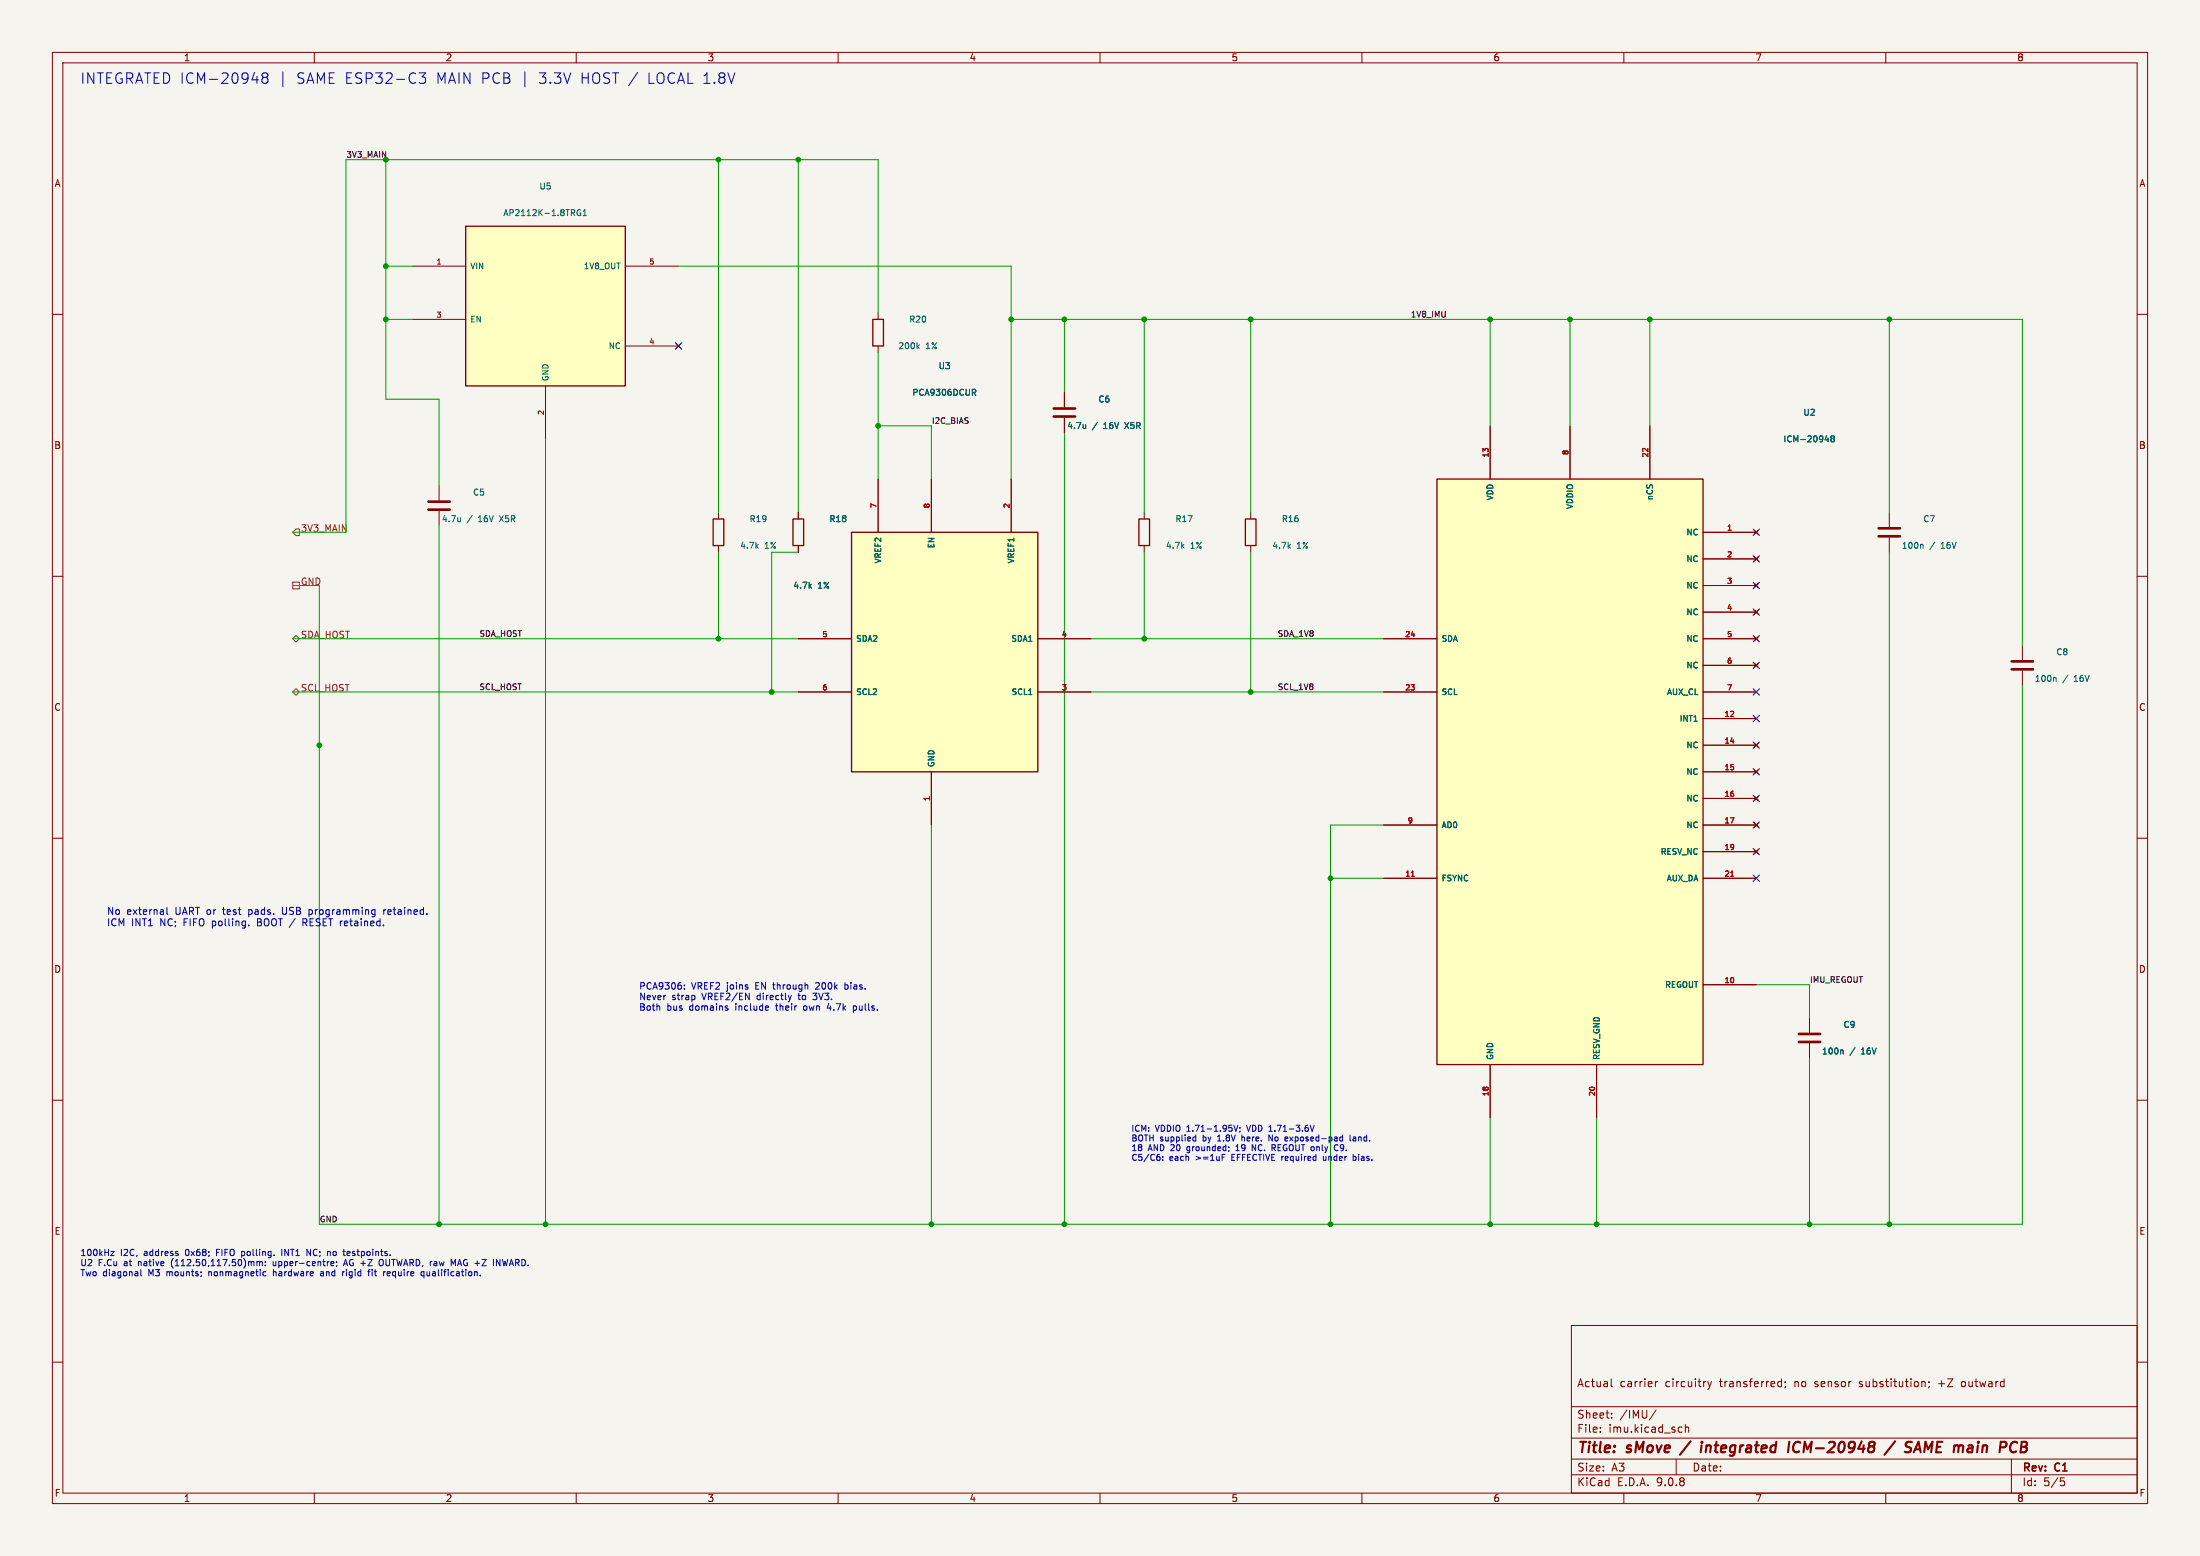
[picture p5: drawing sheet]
(kicad_sch
 (version 20250114)
 (generator "eeschema")
 (paper "A3")
 (title_block
  (title "sMove / integrated ICM-20948 / SAME main PCB")
  (rev "C1")
  (comment 1 "Actual carrier circuitry transferred; no sensor substitution; +Z outward"))
 (lib_symbols
  (symbol "Device:R"
   (pin_numbers (hide yes))
   (pin_names
    (offset 0)) (exclude_from_sim no) (in_bom yes) (on_board yes)
   (property "Reference" "R" (at 2.032 0 90) (effects (font (size 1.27 1.27))))
   (property "Value" "R" (at 0 0 90) (effects (font (size 1.27 1.27))))
   (property "Footprint" "" (at -1.778 0 90) (effects (font (size 1.27 1.27)) (hide yes)))
   (property "Datasheet" "~" (at 0 0 0) (effects (font (size 1.27 1.27)) (hide yes)))
   (property "Description" "Resistor" (at 0 0 0) (effects (font (size 1.27 1.27)) (hide yes)))
   (symbol "R_0_1"
    (rectangle (start -1.016 -2.54) (end 1.016 2.54) (stroke (width 0.254) (type default)) (fill (type none))))
   (symbol "R_1_1"
    (pin passive line (at 0 3.81 270) (length 1.27) (name "~" (effects (font (size 1.27 1.27)))) (number "1" (effects (font (size 1.27 1.27)))))
    (pin passive line (at 0 -3.81 90) (length 1.27) (name "~" (effects (font (size 1.27 1.27)))) (number "2" (effects (font (size 1.27 1.27))))))
   (embedded_fonts no))
  (symbol "Device:C"
   (pin_numbers (hide yes))
   (pin_names
    (offset 0.254)) (exclude_from_sim no) (in_bom yes) (on_board yes)
   (property "Reference" "C" (at 0.635 2.54 0) (effects (font (size 1.27 1.27)) (justify left)))
   (property "Value" "C" (at 0.635 -2.54 0) (effects (font (size 1.27 1.27)) (justify left)))
   (property "Footprint" "" (at 0.9652 -3.81 0) (effects (font (size 1.27 1.27)) (hide yes)))
   (property "Datasheet" "~" (at 0 0 0) (effects (font (size 1.27 1.27)) (hide yes)))
   (property "Description" "Unpolarized capacitor" (at 0 0 0) (effects (font (size 1.27 1.27)) (hide yes)))
   (symbol "C_0_1"
    (polyline (pts (xy -2.032 0.762) (xy 2.032 0.762)) (stroke (width 0.508) (type default)) (fill (type none)))
    (polyline (pts (xy -2.032 -0.762) (xy 2.032 -0.762)) (stroke (width 0.508) (type default)) (fill (type none))))
   (symbol "C_1_1"
    (pin passive line (at 0 3.81 270) (length 2.794) (name "~" (effects (font (size 1.27 1.27)))) (number "1" (effects (font (size 1.27 1.27)))))
    (pin passive line (at 0 -3.81 90) (length 2.794) (name "~" (effects (font (size 1.27 1.27)))) (number "2" (effects (font (size 1.27 1.27))))))
   (embedded_fonts no))
  (symbol "power:PWR_FLAG"
   (power)
   (pin_numbers (hide yes))
   (pin_names
    (offset 0) (hide yes)) (exclude_from_sim no) (in_bom yes) (on_board yes)
   (property "Reference" "#FLG" (at 0 1.905 0) (effects (font (size 1.27 1.27)) (hide yes)))
   (property "Value" "PWR_FLAG" (at 0 3.81 0) (effects (font (size 1.27 1.27))))
   (property "Footprint" "" (at 0 0 0) (effects (font (size 1.27 1.27)) (hide yes)))
   (property "Datasheet" "~" (at 0 0 0) (effects (font (size 1.27 1.27)) (hide yes)))
   (property "Description" "Special symbol for telling ERC where power comes from" (at 0 0 0) (effects (font (size 1.27 1.27)) (hide yes)))
   (symbol "PWR_FLAG_0_0"
    (pin power_out line (at 0 0 90) (length 0) (name "~" (effects (font (size 1.27 1.27)))) (number "1" (effects (font (size 1.27 1.27))))))
   (symbol "PWR_FLAG_0_1"
    (polyline (pts (xy 0 0) (xy 0 1.27) (xy -1.016 1.905) (xy 0 2.54) (xy 1.016 1.905) (xy 0 1.27)) (stroke (width 0) (type default)) (fill (type none))))
   (embedded_fonts no))
  (symbol "imu:PH4_S4B_SM4"
   (pin_names
    (offset 0.8)) (in_bom yes) (on_board yes)
   (property "Reference" "J" (at 0.0 0.0 0) (effects (font (size 1.15 1.15))))
   (property "Value" "S4B-PH-SM4-TB(LF)(SN)" (at 0.0 0.0 0) (effects (font (size 1.15 1.15))))
   (property "Footprint" "imu:JST_PH_S4B-PH-SM4-TB_1x04-1MP_P2.00mm_Horizontal" (at 0.0 0.0 0) (effects (font (size 1.15 1.15)) (hide yes)))
   (symbol "PH4_S4B_SM4_0_1"
    (rectangle (start -10.16 27.94) (end 10.16 -27.94) (stroke (width .254) (type default)) (fill (type background))))
   (symbol "PH4_S4B_SM4_1_1"
    (pin passive line (at 15.24 20.32 180) (length 5.08) (name "3V3" (effects (font (size 1.1 1.1)))) (number "1" (effects (font (size 1.0 1.0)))))
    (pin passive line (at 15.24 10.16 180) (length 5.08) (name "GND" (effects (font (size 1.1 1.1)))) (number "2" (effects (font (size 1.0 1.0)))))
    (pin passive line (at 15.24 0.0 180) (length 5.08) (name "SDA" (effects (font (size 1.1 1.1)))) (number "3" (effects (font (size 1.0 1.0)))))
    (pin passive line (at 15.24 -10.16 180) (length 5.08) (name "SCL" (effects (font (size 1.1 1.1)))) (number "4" (effects (font (size 1.0 1.0)))))
    (pin passive line (at 15.24 -20.32 180) (length 5.08) (name "SHIELD" (effects (font (size 1.1 1.1)))) (number "MP" (effects (font (size 1.0 1.0)))))))
  (symbol "imu:AP2112K_1V8"
   (pin_names
    (offset 0.8)) (in_bom yes) (on_board yes)
   (property "Reference" "U" (at 0.0 0.0 0) (effects (font (size 1.15 1.15))))
   (property "Value" "AP2112K-1.8TRG1" (at 0.0 0.0 0) (effects (font (size 1.15 1.15))))
   (property "Footprint" "imu:SOT-23-5" (at 0.0 0.0 0) (effects (font (size 1.15 1.15)) (hide yes)))
   (symbol "AP2112K_1V8_0_1"
    (rectangle (start -15.24 17.78) (end 15.24 -12.7) (stroke (width .254) (type default)) (fill (type background))))
   (symbol "AP2112K_1V8_1_1"
    (pin power_in line (at -25.4 10.16 0) (length 10.16) (name "VIN" (effects (font (size 1.1 1.1)))) (number "1" (effects (font (size 1.0 1.0)))))
    (pin input line (at -25.4 0.0 0) (length 10.16) (name "EN" (effects (font (size 1.1 1.1)))) (number "3" (effects (font (size 1.0 1.0)))))
    (pin power_out line (at 25.4 10.16 180) (length 10.16) (name "1V8_OUT" (effects (font (size 1.1 1.1)))) (number "5" (effects (font (size 1.0 1.0)))))
    (pin power_in line (at 0.0 -22.86 90) (length 10.16) (name "GND" (effects (font (size 1.1 1.1)))) (number "2" (effects (font (size 1.0 1.0)))))
    (pin no_connect line (at 25.4 -5.08 180) (length 10.16) (name "NC" (effects (font (size 1.1 1.1)))) (number "4" (effects (font (size 1.0 1.0)))))))
  (symbol "imu:PCA9306DCU"
   (pin_names
    (offset 0.8)) (in_bom yes) (on_board yes)
   (property "Reference" "U" (at 0.0 0.0 0) (effects (font (size 1.15 1.15))))
   (property "Value" "PCA9306DCUR" (at 0.0 0.0 0) (effects (font (size 1.15 1.15))))
   (property "Footprint" "imu:PCA9306_DCU0008A" (at 0.0 0.0 0) (effects (font (size 1.15 1.15)) (hide yes)))
   (symbol "PCA9306DCU_0_1"
    (rectangle (start -17.78 22.86) (end 17.78 -22.86) (stroke (width .254) (type default)) (fill (type background))))
   (symbol "PCA9306DCU_1_1"
    (pin power_in line (at -2.54 -33.02 90) (length 10.16) (name "GND" (effects (font (size 1.1 1.1)))) (number "1" (effects (font (size 1.0 1.0)))))
    (pin input line (at 12.7 33.02 270) (length 10.16) (name "VREF1" (effects (font (size 1.1 1.1)))) (number "2" (effects (font (size 1.0 1.0)))))
    (pin bidirectional line (at 27.94 -7.62 180) (length 10.16) (name "SCL1" (effects (font (size 1.1 1.1)))) (number "3" (effects (font (size 1.0 1.0)))))
    (pin bidirectional line (at 27.94 2.54 180) (length 10.16) (name "SDA1" (effects (font (size 1.1 1.1)))) (number "4" (effects (font (size 1.0 1.0)))))
    (pin bidirectional line (at -27.94 2.54 0) (length 10.16) (name "SDA2" (effects (font (size 1.1 1.1)))) (number "5" (effects (font (size 1.0 1.0)))))
    (pin bidirectional line (at -27.94 -7.62 0) (length 10.16) (name "SCL2" (effects (font (size 1.1 1.1)))) (number "6" (effects (font (size 1.0 1.0)))))
    (pin input line (at -12.7 33.02 270) (length 10.16) (name "VREF2" (effects (font (size 1.1 1.1)))) (number "7" (effects (font (size 1.0 1.0)))))
    (pin input line (at -2.54 33.02 270) (length 10.16) (name "EN" (effects (font (size 1.1 1.1)))) (number "8" (effects (font (size 1.0 1.0)))))))
  (symbol "imu:ICM20948_verified"
   (pin_names
    (offset 0.8)) (in_bom yes) (on_board yes)
   (property "Reference" "U" (at 0.0 0.0 0) (effects (font (size 1.15 1.15))))
   (property "Value" "ICM-20948" (at 0.0 0.0 0) (effects (font (size 1.15 1.15))))
   (property "Footprint" "imu:InvenSense_QFN-24_3x3mm_P0.4mm" (at 0.0 0.0 0) (effects (font (size 1.15 1.15)) (hide yes)))
   (symbol "ICM20948_verified_0_1"
    (rectangle (start -25.4 50.8) (end 25.4 -60.96) (stroke (width .254) (type default)) (fill (type background))))
   (symbol "ICM20948_verified_1_1"
    (pin power_in line (at 0.0 60.96 270) (length 10.16) (name "VDDIO" (effects (font (size 1.1 1.1)))) (number "8" (effects (font (size 1.0 1.0)))))
    (pin power_in line (at -15.24 60.96 270) (length 10.16) (name "VDD" (effects (font (size 1.1 1.1)))) (number "13" (effects (font (size 1.0 1.0)))))
    (pin input line (at 15.24 60.96 270) (length 10.16) (name "nCS" (effects (font (size 1.1 1.1)))) (number "22" (effects (font (size 1.0 1.0)))))
    (pin input line (at -35.56 10.16 0) (length 10.16) (name "SCL" (effects (font (size 1.1 1.1)))) (number "23" (effects (font (size 1.0 1.0)))))
    (pin bidirectional line (at -35.56 20.32 0) (length 10.16) (name "SDA" (effects (font (size 1.1 1.1)))) (number "24" (effects (font (size 1.0 1.0)))))
    (pin input line (at -35.56 -15.24 0) (length 10.16) (name "AD0" (effects (font (size 1.1 1.1)))) (number "9" (effects (font (size 1.0 1.0)))))
    (pin input line (at -35.56 -25.4 0) (length 10.16) (name "FSYNC" (effects (font (size 1.1 1.1)))) (number "11" (effects (font (size 1.0 1.0)))))
    (pin power_in line (at -15.24 -71.12 90) (length 10.16) (name "GND" (effects (font (size 1.1 1.1)))) (number "18" (effects (font (size 1.0 1.0)))))
    (pin power_in line (at 5.08 -71.12 90) (length 10.16) (name "RESV_GND" (effects (font (size 1.1 1.1)))) (number "20" (effects (font (size 1.0 1.0)))))
    (pin power_out line (at 35.56 -45.72 180) (length 10.16) (name "REGOUT" (effects (font (size 1.1 1.1)))) (number "10" (effects (font (size 1.0 1.0)))))
    (pin no_connect line (at 35.56 40.64 180) (length 10.16) (name "NC" (effects (font (size 1.1 1.1)))) (number "1" (effects (font (size 1.0 1.0)))))
    (pin no_connect line (at 35.56 35.56 180) (length 10.16) (name "NC" (effects (font (size 1.1 1.1)))) (number "2" (effects (font (size 1.0 1.0)))))
    (pin no_connect line (at 35.56 30.48 180) (length 10.16) (name "NC" (effects (font (size 1.1 1.1)))) (number "3" (effects (font (size 1.0 1.0)))))
    (pin no_connect line (at 35.56 25.4 180) (length 10.16) (name "NC" (effects (font (size 1.1 1.1)))) (number "4" (effects (font (size 1.0 1.0)))))
    (pin no_connect line (at 35.56 20.32 180) (length 10.16) (name "NC" (effects (font (size 1.1 1.1)))) (number "5" (effects (font (size 1.0 1.0)))))
    (pin no_connect line (at 35.56 15.24 180) (length 10.16) (name "NC" (effects (font (size 1.1 1.1)))) (number "6" (effects (font (size 1.0 1.0)))))
    (pin output line (at 35.56 10.16 180) (length 10.16) (name "AUX_CL" (effects (font (size 1.1 1.1)))) (number "7" (effects (font (size 1.0 1.0)))))
    (pin output line (at 35.56 5.08 180) (length 10.16) (name "INT1" (effects (font (size 1.1 1.1)))) (number "12" (effects (font (size 1.0 1.0)))))
    (pin no_connect line (at 35.56 0.0 180) (length 10.16) (name "NC" (effects (font (size 1.1 1.1)))) (number "14" (effects (font (size 1.0 1.0)))))
    (pin no_connect line (at 35.56 -5.08 180) (length 10.16) (name "NC" (effects (font (size 1.1 1.1)))) (number "15" (effects (font (size 1.0 1.0)))))
    (pin no_connect line (at 35.56 -10.16 180) (length 10.16) (name "NC" (effects (font (size 1.1 1.1)))) (number "16" (effects (font (size 1.0 1.0)))))
    (pin no_connect line (at 35.56 -15.24 180) (length 10.16) (name "NC" (effects (font (size 1.1 1.1)))) (number "17" (effects (font (size 1.0 1.0)))))
    (pin no_connect line (at 35.56 -20.32 180) (length 10.16) (name "RESV_NC" (effects (font (size 1.1 1.1)))) (number "19" (effects (font (size 1.0 1.0)))))
    (pin bidirectional line (at 35.56 -25.4 180) (length 10.16) (name "AUX_DA" (effects (font (size 1.1 1.1)))) (number "21" (effects (font (size 1.0 1.0))))))))
 (symbol
  (lib_id "Device:C") (at 83.82 96.52 0) (unit 1) (in_bom yes) (on_board yes) (dnp no)
  (property "Reference" "C5" (at 91.44 93.98 0) (effects (font (size 1.15 1.15))))
  (property "Value" "4.7u / 16V X5R" (at 91.44 99.06 0) (effects (font (size 1.15 1.15))))
  (property "Footprint" "imu:C_0603_1608Metric" (at 83.82 96.52 0) (effects (font (size 1.15 1.15)) (hide yes)))
  (property "MPN" "CL10A475KO8NNNC" (at 83.82 96.52 0) (effects (font (size 1.15 1.15)) (hide yes)))
  (property "LCSC" "C19666" (at 83.82 96.52 0) (effects (font (size 1.15 1.15)) (hide yes)))
  (property "Manufacturer" "Samsung Electro-Mechanics" (at 83.82 96.52 0) (effects (font (size 1.15 1.15)) (hide yes))) (pin "1") (pin "2"))
 (symbol
  (lib_id "Device:C") (at 203.2 78.74 0) (unit 1) (in_bom yes) (on_board yes) (dnp no)
  (property "Reference" "C6" (at 210.82 76.2 0) (effects (font (size 1.15 1.15))))
  (property "Value" "4.7u / 16V X5R" (at 210.82 81.28 0) (effects (font (size 1.15 1.15))))
  (property "Footprint" "imu:C_0603_1608Metric" (at 203.2 78.74 0) (effects (font (size 1.15 1.15)) (hide yes)))
  (property "MPN" "CL10A475KO8NNNC" (at 203.2 78.74 0) (effects (font (size 1.15 1.15)) (hide yes)))
  (property "LCSC" "C19666" (at 203.2 78.74 0) (effects (font (size 1.15 1.15)) (hide yes)))
  (property "Manufacturer" "Samsung Electro-Mechanics" (at 203.2 78.74 0) (effects (font (size 1.15 1.15)) (hide yes))) (pin "1") (pin "2"))
 (symbol
  (lib_id "Device:C") (at 360.68 101.6 0) (unit 1) (in_bom yes) (on_board yes) (dnp no)
  (property "Reference" "C7" (at 368.3 99.06 0) (effects (font (size 1.15 1.15))))
  (property "Value" "100n / 16V" (at 368.3 104.14 0) (effects (font (size 1.15 1.15))))
  (property "Footprint" "imu:C_0402_1005Metric" (at 360.68 101.6 0) (effects (font (size 1.15 1.15)) (hide yes)))
  (property "MPN" "CL05B104KO5NNNC" (at 360.68 101.6 0) (effects (font (size 1.15 1.15)) (hide yes)))
  (property "LCSC" "C1525" (at 360.68 101.6 0) (effects (font (size 1.15 1.15)) (hide yes)))
  (property "Manufacturer" "Samsung Electro-Mechanics" (at 360.68 101.6 0) (effects (font (size 1.15 1.15)) (hide yes))) (pin "1") (pin "2"))
 (symbol
  (lib_id "Device:C") (at 386.08 127.0 0) (unit 1) (in_bom yes) (on_board yes) (dnp no)
  (property "Reference" "C8" (at 393.7 124.46 0) (effects (font (size 1.15 1.15))))
  (property "Value" "100n / 16V" (at 393.7 129.54 0) (effects (font (size 1.15 1.15))))
  (property "Footprint" "imu:C_0402_1005Metric" (at 386.08 127.0 0) (effects (font (size 1.15 1.15)) (hide yes)))
  (property "MPN" "CL05B104KO5NNNC" (at 386.08 127.0 0) (effects (font (size 1.15 1.15)) (hide yes)))
  (property "LCSC" "C1525" (at 386.08 127.0 0) (effects (font (size 1.15 1.15)) (hide yes)))
  (property "Manufacturer" "Samsung Electro-Mechanics" (at 386.08 127.0 0) (effects (font (size 1.15 1.15)) (hide yes))) (pin "1") (pin "2"))
 (symbol
  (lib_id "Device:C") (at 345.44 198.12 0) (unit 1) (in_bom yes) (on_board yes) (dnp no)
  (property "Reference" "C9" (at 353.06 195.58 0) (effects (font (size 1.15 1.15))))
  (property "Value" "100n / 16V" (at 353.06 200.66 0) (effects (font (size 1.15 1.15))))
  (property "Footprint" "imu:C_0402_1005Metric" (at 345.44 198.12 0) (effects (font (size 1.15 1.15)) (hide yes)))
  (property "MPN" "CL05B104KO5NNNC" (at 345.44 198.12 0) (effects (font (size 1.15 1.15)) (hide yes)))
  (property "LCSC" "C1525" (at 345.44 198.12 0) (effects (font (size 1.15 1.15)) (hide yes)))
  (property "Manufacturer" "Samsung Electro-Mechanics" (at 345.44 198.12 0) (effects (font (size 1.15 1.15)) (hide yes))) (pin "1") (pin "2"))
 (symbol
  (lib_id "Device:R") (at 238.76 101.6 0) (unit 1) (in_bom yes) (on_board yes) (dnp no)
  (property "Reference" "R16" (at 246.38 99.06 0) (effects (font (size 1.15 1.15))))
  (property "Value" "4.7k 1%" (at 246.38 104.14 0) (effects (font (size 1.15 1.15))))
  (property "Footprint" "imu:R_0402_1005Metric" (at 238.76 101.6 0) (effects (font (size 1.15 1.15)) (hide yes)))
  (property "MPN" "0402WGF4701TCE" (at 238.76 101.6 0) (effects (font (size 1.15 1.15)) (hide yes)))
  (property "LCSC" "C25900" (at 238.76 101.6 0) (effects (font (size 1.15 1.15)) (hide yes)))
  (property "Manufacturer" "UNI-ROYAL(Uniroyal Elec)" (at 238.76 101.6 0) (effects (font (size 1.15 1.15)) (hide yes))) (pin "1") (pin "2"))
 (symbol
  (lib_id "Device:R") (at 218.44 101.6 0) (unit 1) (in_bom yes) (on_board yes) (dnp no)
  (property "Reference" "R17" (at 226.06 99.06 0) (effects (font (size 1.15 1.15))))
  (property "Value" "4.7k 1%" (at 226.06 104.14 0) (effects (font (size 1.15 1.15))))
  (property "Footprint" "imu:R_0402_1005Metric" (at 218.44 101.6 0) (effects (font (size 1.15 1.15)) (hide yes)))
  (property "MPN" "0402WGF4701TCE" (at 218.44 101.6 0) (effects (font (size 1.15 1.15)) (hide yes)))
  (property "LCSC" "C25900" (at 218.44 101.6 0) (effects (font (size 1.15 1.15)) (hide yes)))
  (property "Manufacturer" "UNI-ROYAL(Uniroyal Elec)" (at 218.44 101.6 0) (effects (font (size 1.15 1.15)) (hide yes))) (pin "1") (pin "2"))
 (symbol
  (lib_id "Device:R") (at 152.4 101.6 0) (unit 1) (in_bom yes) (on_board yes) (dnp no)
  (property "Reference" "R18" (at 160.02 99.06 0) (effects (font (size 1.15 1.15))))
  (property "Value" "4.7k 1%" (at 154.94 111.76 0) (effects (font (size 1.15 1.15))))
  (property "Footprint" "imu:R_0402_1005Metric" (at 152.4 101.6 0) (effects (font (size 1.15 1.15)) (hide yes)))
  (property "MPN" "0402WGF4701TCE" (at 152.4 101.6 0) (effects (font (size 1.15 1.15)) (hide yes)))
  (property "LCSC" "C25900" (at 152.4 101.6 0) (effects (font (size 1.15 1.15)) (hide yes)))
  (property "Manufacturer" "UNI-ROYAL(Uniroyal Elec)" (at 152.4 101.6 0) (effects (font (size 1.15 1.15)) (hide yes))) (pin "1") (pin "2"))
 (symbol
  (lib_id "Device:R") (at 137.16 101.6 0) (unit 1) (in_bom yes) (on_board yes) (dnp no)
  (property "Reference" "R19" (at 144.78 99.06 0) (effects (font (size 1.15 1.15))))
  (property "Value" "4.7k 1%" (at 144.78 104.14 0) (effects (font (size 1.15 1.15))))
  (property "Footprint" "imu:R_0402_1005Metric" (at 137.16 101.6 0) (effects (font (size 1.15 1.15)) (hide yes)))
  (property "MPN" "0402WGF4701TCE" (at 137.16 101.6 0) (effects (font (size 1.15 1.15)) (hide yes)))
  (property "LCSC" "C25900" (at 137.16 101.6 0) (effects (font (size 1.15 1.15)) (hide yes)))
  (property "Manufacturer" "UNI-ROYAL(Uniroyal Elec)" (at 137.16 101.6 0) (effects (font (size 1.15 1.15)) (hide yes))) (pin "1") (pin "2"))
 (symbol
  (lib_id "Device:R") (at 167.64 63.5 0) (unit 1) (in_bom yes) (on_board yes) (dnp no)
  (property "Reference" "R20" (at 175.26 60.96 0) (effects (font (size 1.15 1.15))))
  (property "Value" "200k 1%" (at 175.26 66.04 0) (effects (font (size 1.15 1.15))))
  (property "Footprint" "imu:R_0402_1005Metric" (at 167.64 63.5 0) (effects (font (size 1.15 1.15)) (hide yes)))
  (property "MPN" "0402WGF2003TCE" (at 167.64 63.5 0) (effects (font (size 1.15 1.15)) (hide yes)))
  (property "LCSC" "C25764" (at 167.64 63.5 0) (effects (font (size 1.15 1.15)) (hide yes)))
  (property "Manufacturer" "UNI-ROYAL(Uniroyal Elec)" (at 167.64 63.5 0) (effects (font (size 1.15 1.15)) (hide yes))) (pin "1") (pin "2"))
 (symbol
  (lib_id "imu:ICM20948_verified") (at 299.72 142.24 0) (unit 1) (in_bom yes) (on_board yes) (dnp no)
  (property "Reference" "U2" (at 345.44 78.74 0) (effects (font (size 1.15 1.15))))
  (property "Value" "ICM-20948" (at 345.44 83.82 0) (effects (font (size 1.15 1.15))))
  (property "Footprint" "imu:InvenSense_QFN-24_3x3mm_P0.4mm" (at 299.72 142.24 0) (effects (font (size 1.15 1.15)) (hide yes)))
  (property "MPN" "ICM-20948" (at 299.72 142.24 0) (effects (font (size 1.15 1.15)) (hide yes)))
  (property "LCSC" "C726001" (at 299.72 142.24 0) (effects (font (size 1.15 1.15)) (hide yes)))
  (property "Manufacturer" "TDK InvenSense" (at 299.72 142.24 0) (effects (font (size 1.15 1.15)) (hide yes))) (pin "8") (pin "13") (pin "22") (pin "23") (pin "24") (pin "9") (pin "11") (pin "18") (pin "20") (pin "10") (pin "1") (pin "2") (pin "3") (pin "4") (pin "5") (pin "6") (pin "7") (pin "12") (pin "14") (pin "15") (pin "16") (pin "17") (pin "19") (pin "21"))
 (no_connect (at 335.28 101.6))
 (no_connect (at 335.28 106.68))
 (no_connect (at 335.28 111.76))
 (no_connect (at 335.28 116.84))
 (no_connect (at 335.28 121.92))
 (no_connect (at 335.28 127.0))
 (no_connect (at 335.28 132.08))
 (no_connect (at 335.28 142.24))
 (no_connect (at 335.28 147.32))
 (no_connect (at 335.28 152.4))
 (no_connect (at 335.28 157.48))
 (no_connect (at 335.28 162.56))
 (no_connect (at 335.28 167.64))
 (symbol
  (lib_id "imu:PCA9306DCU") (at 180.34 124.46 0) (unit 1) (in_bom yes) (on_board yes) (dnp no)
  (property "Reference" "U3" (at 180.34 69.85 0) (effects (font (size 1.15 1.15))))
  (property "Value" "PCA9306DCUR" (at 180.34 74.93 0) (effects (font (size 1.15 1.15))))
  (property "Footprint" "imu:PCA9306_DCU0008A" (at 180.34 124.46 0) (effects (font (size 1.15 1.15)) (hide yes)))
  (property "MPN" "PCA9306DCUR" (at 180.34 124.46 0) (effects (font (size 1.15 1.15)) (hide yes)))
  (property "LCSC" "C33196" (at 180.34 124.46 0) (effects (font (size 1.15 1.15)) (hide yes)))
  (property "Manufacturer" "Texas Instruments" (at 180.34 124.46 0) (effects (font (size 1.15 1.15)) (hide yes))) (pin "1") (pin "2") (pin "3") (pin "4") (pin "5") (pin "6") (pin "7") (pin "8"))
 (symbol
  (lib_id "imu:AP2112K_1V8") (at 104.14 60.96 0) (unit 1) (in_bom yes) (on_board yes) (dnp no)
  (property "Reference" "U5" (at 104.14 35.56 0) (effects (font (size 1.15 1.15))))
  (property "Value" "AP2112K-1.8TRG1" (at 104.14 40.64 0) (effects (font (size 1.15 1.15))))
  (property "Footprint" "imu:SOT-23-5" (at 104.14 60.96 0) (effects (font (size 1.15 1.15)) (hide yes)))
  (property "MPN" "AP2112K-1.8TRG1" (at 104.14 60.96 0) (effects (font (size 1.15 1.15)) (hide yes)))
  (property "LCSC" "C176944" (at 104.14 60.96 0) (effects (font (size 1.15 1.15)) (hide yes)))
  (property "Manufacturer" "Diodes Incorporated" (at 104.14 60.96 0) (effects (font (size 1.15 1.15)) (hide yes))) (pin "1") (pin "3") (pin "5") (pin "2") (pin "4"))
 (no_connect (at 129.54 66.04))
 (wire (pts (xy 129.54 50.8) (xy 193.04 50.8)) (stroke (width 0) (type default)))
 (wire (pts (xy 193.04 50.8) (xy 193.04 60.96)) (stroke (width 0) (type default)))
 (wire (pts (xy 193.04 60.96) (xy 193.04 91.44)) (stroke (width 0) (type default)))
 (wire (pts (xy 193.04 60.96) (xy 203.2 60.96)) (stroke (width 0) (type default)))
 (wire (pts (xy 203.2 60.96) (xy 203.2 74.93)) (stroke (width 0) (type default)))
 (wire (pts (xy 203.2 60.96) (xy 218.44 60.96)) (stroke (width 0) (type default)))
 (wire (pts (xy 218.44 60.96) (xy 218.44 97.79)) (stroke (width 0) (type default)))
 (wire (pts (xy 218.44 60.96) (xy 238.76 60.96)) (stroke (width 0) (type default)))
 (wire (pts (xy 238.76 60.96) (xy 238.76 97.79)) (stroke (width 0) (type default)))
 (wire (pts (xy 238.76 60.96) (xy 284.48 60.96)) (stroke (width 0) (type default)))
 (wire (pts (xy 284.48 60.96) (xy 284.48 81.28)) (stroke (width 0) (type default)))
 (wire (pts (xy 284.48 60.96) (xy 299.72 60.96)) (stroke (width 0) (type default)))
 (wire (pts (xy 299.72 60.96) (xy 299.72 81.28)) (stroke (width 0) (type default)))
 (wire (pts (xy 299.72 60.96) (xy 314.96 60.96)) (stroke (width 0) (type default)))
 (wire (pts (xy 314.96 60.96) (xy 314.96 81.28)) (stroke (width 0) (type default)))
 (wire (pts (xy 314.96 60.96) (xy 360.68 60.96)) (stroke (width 0) (type default)))
 (wire (pts (xy 360.68 60.96) (xy 360.68 97.79)) (stroke (width 0) (type default)))
 (wire (pts (xy 360.68 60.96) (xy 386.08 60.96)) (stroke (width 0) (type default)))
 (wire (pts (xy 386.08 60.96) (xy 386.08 123.19)) (stroke (width 0) (type default)))
 (wire (pts (xy 55.88 101.6) (xy 66.04 101.6)) (stroke (width 0) (type default)))
 (wire (pts (xy 66.04 30.48) (xy 66.04 101.6)) (stroke (width 0) (type default)))
 (wire (pts (xy 66.04 30.48) (xy 73.66 30.48)) (stroke (width 0) (type default)))
 (wire (pts (xy 73.66 30.48) (xy 73.66 50.8)) (stroke (width 0) (type default)))
 (wire (pts (xy 73.66 30.48) (xy 137.16 30.48)) (stroke (width 0) (type default)))
 (wire (pts (xy 73.66 50.8) (xy 73.66 60.96)) (stroke (width 0) (type default)))
 (wire (pts (xy 73.66 50.8) (xy 78.74 50.8)) (stroke (width 0) (type default)))
 (wire (pts (xy 73.66 60.96) (xy 73.66 76.2)) (stroke (width 0) (type default)))
 (wire (pts (xy 73.66 60.96) (xy 78.74 60.96)) (stroke (width 0) (type default)))
 (wire (pts (xy 73.66 76.2) (xy 83.82 76.2)) (stroke (width 0) (type default)))
 (wire (pts (xy 83.82 76.2) (xy 83.82 92.71)) (stroke (width 0) (type default)))
 (wire (pts (xy 137.16 30.48) (xy 137.16 97.79)) (stroke (width 0) (type default)))
 (wire (pts (xy 137.16 30.48) (xy 152.4 30.48)) (stroke (width 0) (type default)))
 (wire (pts (xy 152.4 30.48) (xy 152.4 97.79)) (stroke (width 0) (type default)))
 (wire (pts (xy 152.4 30.48) (xy 167.64 30.48)) (stroke (width 0) (type default)))
 (wire (pts (xy 167.64 30.48) (xy 167.64 59.69)) (stroke (width 0) (type default)))
 (wire (pts (xy 55.88 111.76) (xy 60.96 111.76)) (stroke (width 0) (type default)))
 (wire (pts (xy 60.96 111.76) (xy 60.96 142.24)) (stroke (width 0) (type default)))
 (wire (pts (xy 60.96 142.24) (xy 60.96 233.68)) (stroke (width 0) (type default)))
 (wire (pts (xy 60.96 233.68) (xy 83.82 233.68)) (stroke (width 0) (type default)))
 (wire (pts (xy 83.82 100.33) (xy 83.82 233.68)) (stroke (width 0) (type default)))
 (wire (pts (xy 83.82 233.68) (xy 104.14 233.68)) (stroke (width 0) (type default)))
 (wire (pts (xy 104.14 83.82) (xy 104.14 233.68)) (stroke (width 0) (type default)))
 (wire (pts (xy 104.14 233.68) (xy 177.8 233.68)) (stroke (width 0) (type default)))
 (wire (pts (xy 177.8 157.48) (xy 177.8 233.68)) (stroke (width 0) (type default)))
 (wire (pts (xy 177.8 233.68) (xy 203.2 233.68)) (stroke (width 0) (type default)))
 (wire (pts (xy 203.2 82.55) (xy 203.2 233.68)) (stroke (width 0) (type default)))
 (wire (pts (xy 203.2 233.68) (xy 254.0 233.68)) (stroke (width 0) (type default)))
 (wire (pts (xy 254.0 157.48) (xy 254.0 167.64)) (stroke (width 0) (type default)))
 (wire (pts (xy 254.0 157.48) (xy 264.16 157.48)) (stroke (width 0) (type default)))
 (wire (pts (xy 254.0 167.64) (xy 254.0 233.68)) (stroke (width 0) (type default)))
 (wire (pts (xy 254.0 167.64) (xy 264.16 167.64)) (stroke (width 0) (type default)))
 (wire (pts (xy 254.0 233.68) (xy 284.48 233.68)) (stroke (width 0) (type default)))
 (wire (pts (xy 284.48 213.36) (xy 284.48 233.68)) (stroke (width 0) (type default)))
 (wire (pts (xy 284.48 233.68) (xy 304.8 233.68)) (stroke (width 0) (type default)))
 (wire (pts (xy 304.8 213.36) (xy 304.8 233.68)) (stroke (width 0) (type default)))
 (wire (pts (xy 304.8 233.68) (xy 345.44 233.68)) (stroke (width 0) (type default)))
 (wire (pts (xy 345.44 201.93) (xy 345.44 233.68)) (stroke (width 0) (type default)))
 (wire (pts (xy 345.44 233.68) (xy 360.68 233.68)) (stroke (width 0) (type default)))
 (wire (pts (xy 360.68 105.41) (xy 360.68 233.68)) (stroke (width 0) (type default)))
 (wire (pts (xy 360.68 233.68) (xy 386.08 233.68)) (stroke (width 0) (type default)))
 (wire (pts (xy 386.08 130.81) (xy 386.08 233.68)) (stroke (width 0) (type default)))
 (wire (pts (xy 167.64 67.31) (xy 167.64 81.28)) (stroke (width 0) (type default)))
 (wire (pts (xy 167.64 81.28) (xy 167.64 91.44)) (stroke (width 0) (type default)))
 (wire (pts (xy 167.64 81.28) (xy 177.8 81.28)) (stroke (width 0) (type default)))
 (wire (pts (xy 177.8 81.28) (xy 177.8 91.44)) (stroke (width 0) (type default)))
 (wire (pts (xy 335.28 187.96) (xy 345.44 187.96)) (stroke (width 0) (type default)))
 (wire (pts (xy 345.44 187.96) (xy 345.44 194.31)) (stroke (width 0) (type default)))
 (wire (pts (xy 208.28 132.08) (xy 238.76 132.08)) (stroke (width 0) (type default)))
 (wire (pts (xy 238.76 105.41) (xy 238.76 132.08)) (stroke (width 0) (type default)))
 (wire (pts (xy 238.76 132.08) (xy 264.16 132.08)) (stroke (width 0) (type default)))
 (wire (pts (xy 55.88 132.08) (xy 147.32 132.08)) (stroke (width 0) (type default)))
 (wire (pts (xy 147.32 105.41) (xy 147.32 132.08)) (stroke (width 0) (type default)))
 (wire (pts (xy 147.32 105.41) (xy 152.4 105.41)) (stroke (width 0) (type default)))
 (wire (pts (xy 147.32 132.08) (xy 152.4 132.08)) (stroke (width 0) (type default)))
 (wire (pts (xy 208.28 121.92) (xy 218.44 121.92)) (stroke (width 0) (type default)))
 (wire (pts (xy 218.44 105.41) (xy 218.44 121.92)) (stroke (width 0) (type default)))
 (wire (pts (xy 218.44 121.92) (xy 264.16 121.92)) (stroke (width 0) (type default)))
 (wire (pts (xy 55.88 121.92) (xy 137.16 121.92)) (stroke (width 0) (type default)))
 (wire (pts (xy 137.16 105.41) (xy 137.16 121.92)) (stroke (width 0) (type default)))
 (wire (pts (xy 137.16 121.92) (xy 152.4 121.92)) (stroke (width 0) (type default)))
 (junction (at 193.04 60.96)
  (diameter 0) (color 0 0 0 0))
 (junction (at 203.2 60.96)
  (diameter 0) (color 0 0 0 0))
 (junction (at 218.44 60.96)
  (diameter 0) (color 0 0 0 0))
 (junction (at 238.76 60.96)
  (diameter 0) (color 0 0 0 0))
 (junction (at 284.48 60.96)
  (diameter 0) (color 0 0 0 0))
 (junction (at 299.72 60.96)
  (diameter 0) (color 0 0 0 0))
 (junction (at 314.96 60.96)
  (diameter 0) (color 0 0 0 0))
 (junction (at 360.68 60.96)
  (diameter 0) (color 0 0 0 0))
 (junction (at 73.66 30.48)
  (diameter 0) (color 0 0 0 0))
 (junction (at 73.66 50.8)
  (diameter 0) (color 0 0 0 0))
 (junction (at 137.16 30.48)
  (diameter 0) (color 0 0 0 0))
 (junction (at 73.66 60.96)
  (diameter 0) (color 0 0 0 0))
 (junction (at 152.4 30.48)
  (diameter 0) (color 0 0 0 0))
 (junction (at 60.96 142.24)
  (diameter 0) (color 0 0 0 0))
 (junction (at 83.82 233.68)
  (diameter 0) (color 0 0 0 0))
 (junction (at 104.14 233.68)
  (diameter 0) (color 0 0 0 0))
 (junction (at 177.8 233.68)
  (diameter 0) (color 0 0 0 0))
 (junction (at 203.2 233.68)
  (diameter 0) (color 0 0 0 0))
 (junction (at 254.0 233.68)
  (diameter 0) (color 0 0 0 0))
 (junction (at 254.0 167.64)
  (diameter 0) (color 0 0 0 0))
 (junction (at 284.48 233.68)
  (diameter 0) (color 0 0 0 0))
 (junction (at 304.8 233.68)
  (diameter 0) (color 0 0 0 0))
 (junction (at 345.44 233.68)
  (diameter 0) (color 0 0 0 0))
 (junction (at 360.68 233.68)
  (diameter 0) (color 0 0 0 0))
 (junction (at 167.64 81.28)
  (diameter 0) (color 0 0 0 0))
 (junction (at 238.76 132.08)
  (diameter 0) (color 0 0 0 0))
 (junction (at 147.32 132.08)
  (diameter 0) (color 0 0 0 0))
 (junction (at 218.44 121.92)
  (diameter 0) (color 0 0 0 0))
 (junction (at 137.16 121.92)
  (diameter 0) (color 0 0 0 0))
 (label "3V3_MAIN" (at 66.04 30.48 0) (effects (font (size 1.1 1.1)) (justify left bottom)))
 (label "1V8_IMU" (at 269.24 60.96 0) (effects (font (size 1.1 1.1)) (justify left bottom)))
 (label "GND" (at 60.96 233.68 0) (effects (font (size 1.1 1.1)) (justify left bottom)))
 (label "SDA_HOST" (at 91.44 121.92 0) (effects (font (size 1.1 1.1)) (justify left bottom)))
 (label "SCL_HOST" (at 91.44 132.08 0) (effects (font (size 1.1 1.1)) (justify left bottom)))
 (label "SDA_1V8" (at 243.84 121.92 0) (effects (font (size 1.1 1.1)) (justify left bottom)))
 (label "SCL_1V8" (at 243.84 132.08 0) (effects (font (size 1.1 1.1)) (justify left bottom)))
 (label "I2C_BIAS" (at 177.8 81.28 0) (effects (font (size 1.1 1.1)) (justify left bottom)))
 (label "IMU_REGOUT" (at 345.44 187.96 0) (effects (font (size 1.1 1.1)) (justify left bottom)))
 (text "INTEGRATED ICM-20948 | SAME ESP32-C3 MAIN PCB | 3.3V HOST / LOCAL 1.8V" (at 15.24 15.24 0) (effects (font (size 2 2)) (justify left)))
 (text "No external UART or test pads. USB programming retained.\nICM INT1 NC; FIFO polling. BOOT / RESET retained." (at 20.32 175.26 0) (effects (font (size 1.35 1.35)) (justify left)))
 (text "PCA9306: VREF2 joins EN through 200k bias.\nNever strap VREF2/EN directly to 3V3.\nBoth bus domains include their own 4.7k pulls." (at 121.92 190.5 0) (effects (font (size 1.25 1.25)) (justify left)))
 (text "ICM: VDDIO 1.71-1.95V; VDD 1.71-3.6V\nBOTH supplied by 1.8V here. No exposed-pad land.\n18 AND 20 grounded; 19 NC. REGOUT only C9.\nC5/C6: each >=1uF EFFECTIVE required under bias." (at 215.9 218.44 0) (effects (font (size 1.15 1.15)) (justify left)))
 (text "100kHz I2C, address 0x68; FIFO polling. INT1 NC; no testpoints.\nU2 F.Cu at native (112.50,117.50)mm: upper-centre; AG +Z OUTWARD, raw MAG +Z INWARD.\nTwo diagonal M3 mounts; nonmagnetic hardware and rigid fit require qualification." (at 15.24 241.3 0) (effects (font (size 1.2 1.2)) (justify left)))
 (hierarchical_label "3V3_MAIN"
  (shape input) (at 55.88 101.6 180) (effects (font (size 1.27 1.27)) (justify left bottom)))
 (hierarchical_label "GND"
  (shape passive) (at 55.88 111.76 180) (effects (font (size 1.27 1.27)) (justify left bottom)))
 (hierarchical_label "SDA_HOST"
  (shape bidirectional) (at 55.88 121.92 180) (effects (font (size 1.27 1.27)) (justify left bottom)))
 (hierarchical_label "SCL_HOST"
  (shape bidirectional) (at 55.88 132.08 180) (effects (font (size 1.27 1.27)) (justify left bottom)))
 (no_connect (at 335.28 137.16)))
